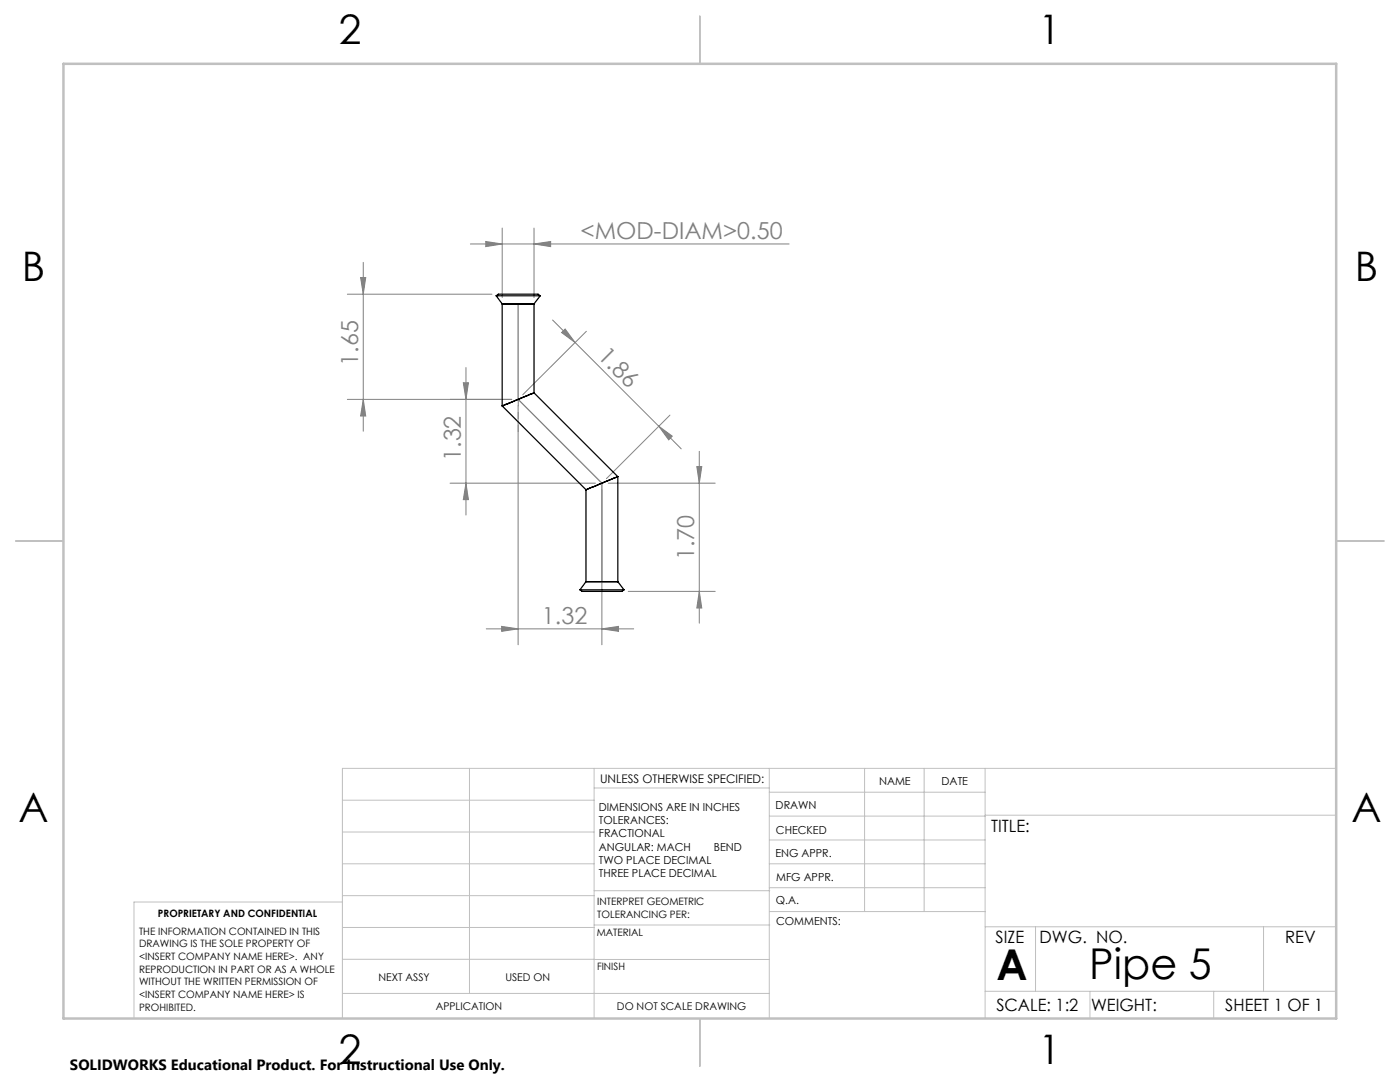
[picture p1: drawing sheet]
<svg xmlns="http://www.w3.org/2000/svg" width="279mm" height="216mm" viewBox="0 0 279 216" stroke-linecap="round" stroke-linejoin="round" font-family="sans-serif">
<g fill="none" stroke="#808080" stroke-width=".2">
<path d="M69.3 58.7h28.9M72 55.4h1l-.5 3.3zM72.5 52.4v33.6M93.9 48.7h63.6M96.9 48.2l3.3 .5-3.3 .5zM100.2 45.5v13.9M106.6 48.7l3.3-.5v1zM106.6 45.5v13.9M72.5 79.7l.5 3.3h-1zM92.5 76.4h1l-.5 3.3zM93 73.3v29.5M102.1 79.7h-32.8"/>
<path d="M110.3 63.9l21.2 21.2M112.1 66.4l.7-.7 2 2.6zM117 66.1l-12.7 12.7M89.8 96.4h29.1M93 96.4l.5 3.3h-1zM103.4 81v47.7M120.1 97.7v31M121.4 96.4h21.3M131.5 85.1l2.7 1.9-.7 .8zM131.5 85.1l4.5 4.5M133.7 82.8l-12.7 12.7M139.1 93.1h1l-.5 3.3z"/>
<path d="M139.6 90.1v34.3M125.4 118h17.3M139.6 118l.5 3.3h-1zM97 125.5h29.5M100.1 125l3.3 .5-3.3 .5zM120.1 125.5l3.3-.5v1z"/>
</g>
<g fill="none" stroke="#c0c0c0" stroke-width=".2">
<path d="M68.3 159.7h50.3M93.7 153.3v44.9M118.6 153.3v49.9M118.6 157.2h34.9M153.5 153.3v49.9M153.5 158.1h43.1M172.5 153.3v28.6M184.4 153.3v28.6M196.6 153.3v49.9M266.7 153.3h-198.4v49.9M68.3 178.7h50.3M68.3 172.4h50.3"/>
<path d="M68.3 166h50.3M68.3 180h-41.6v23.2M118.6 177.7h35M153.5 167.6h43.1M153.5 162.8h43.1M153.5 172.4h43.1M153.5 177.1h43.1M196.6 162.7h70.1M68.3 198.2h85.2M68.3 191.4l85.2 .1M68.3 185.1h50.3M118.6 184.6h35"/>
<path d="M153.6 181.9h43M196.6 197.8h70.1M196.6 184.9h70.1M206.7 184.9v12.9M217.5 197.8v5.4M242.2 197.8v5.4M252.2 184.9v12.9"/>
</g>
<path d="M139.7 3.2v9.5M3.1 107.9h9.6M266.7 107.9h9.5M139.7 203.2v9.6" fill="none" stroke="#c0c0c0" stroke-width=".25"/>
<path d="M12.7 12.7h254v190.5h-254z" fill="none" stroke="#c0c0c0" stroke-width=".5"/>
<path d="M103.4 60.6v19.1l16.7 16.7v19.7" fill="none" stroke="#808080" stroke-width=".25"/>
<path d="M103.4 79.7v6.4" fill="none" stroke="#808080" stroke-width=".2" stroke-dasharray="15.2 1.3 1.3 1.3" stroke-dashoffset="13.9"/>
<g fill="#808080">
<path d="M100.1 125l3.3 .5-3.3 .5zM120.1 125.5l3.3-.5v1z"/>
<path d="M96.9 48.2l3.3 .5-3.3 .5zM106.6 48.7l3.3-.5v1z"/>
<path d="M72.5 79.7l.5 3.3h-1zM72 55.4h1l-.5 3.3z"/>
<path d="M139.1 93.1h1l-.5 3.3zM139.6 118l.5 3.3h-1zM92.5 76.4h1l-.5 3.3zM93 96.4l.5 3.3h-1z"/>
<path d="M112.1 66.4l.7-.7 2 2.6zM131.5 85.1l2.7 1.9-.7 .8z"/>
</g>
<g fill="none" stroke="#000" stroke-width=".25">
<path d="M99 59h8.8M99 59a2.46 2.46 0 0 1 1.9-.3h6.5l.4 .3M99 59l1.2 1.6M107.8 59l-1.2 1.6M100.2 60.6h6.4M100.2 60.6v20.4M106.6 78.4l-6.4 2.6M106.6 78.4l16.7 16.7M106.6 60.6v17.8M100.2 81l16.7 16.7M116.9 97.7v18.4M123.3 95.1l-6.4 2.6"/>
<path d="M123.3 95.1v21M115.7 117.7h8.8M115.7 117.7a2.67 2.67 0 0 0 2.1 .3h5.1a1.89 1.89 0 0 0 1.6-.3M116.9 116.1h6.4M116.9 116.1l-1.2 1.6M123.3 116.1l1.2 1.6"/>
</g>
<g font-size="8.5">
<text x="198.9" y="195.5">A</text>
<text x="217.4" y="195.4">Pipe 5</text>
</g>
<g font-size="8.1">
<text x="67.6" y="8.9">2</text>
<text x="207.3" y="8.9">1</text>
<text x="4.4" y="56.2">B</text>
<text x="270.4" y="56.2">B</text>
<text x="3.7" y="164.1">A</text>
<text x="269.7" y="164.1">A</text>
<text x="67.6" y="212.4">2</text>
<text x="207.3" y="212.4">1</text>
</g>
<g font-size="4.7" fill="#808080">
<text x="115.9" y="47.7">&lt;MOD-DIAM&gt;0.50</text>
<text x="119.1" y="71.2" transform="rotate(45 119.1 71.2)">1.86</text>
<text x="71.5" y="72.9" transform="rotate(-90 71.5 72.9)">1.65</text>
<text x="92" y="92" transform="rotate(-90 92 92)">1.32</text>
<text x="138.6" y="111.8" transform="rotate(-90 138.6 111.8)">1.70</text>
<text x="108.2" y="124.4">1.32</text>
</g>
<g font-size="3.4">
<text x="197.8" y="166">TITLE:</text>
<text x="198.7" y="188.1">SIZE</text>
<text x="207.5" y="188.1">DWG. NO.</text>
<text x="256.5" y="188.2">REV</text>
<text x="198.8" y="201.7">SCALE: 1:2</text>
<text x="217.7" y="201.8">WEIGHT:</text>
<text x="244.5" y="201.7">SHEET 1 OF 1</text>
</g>
<text font-size="3" x="14" y="213.5">SOLIDWORKS Educational Product. For Instructional Use Only.</text>
<text font-size="2.4" x="119.8" y="156.2">UNLESS OTHERWISE SPECIFIED:</text>
<g font-size="2.2">
<text x="119.5" y="161.8">DIMENSIONS ARE IN INCHES</text>
<text x="154.8" y="161.4">DRAWN</text>
<text x="175.4" y="156.6">NAME</text>
<text x="187.9" y="156.7">DATE</text>
<text x="119.5" y="164.4">TOLERANCES:</text>
<text x="119.5" y="167.1">FRACTIONAL</text>
<text x="154.9" y="166.3">CHECKED</text>
<text x="119.5" y="169.7">ANGULAR: MACH</text>
<text x="119.5" y="172.4">TWO PLACE DECIMAL</text>
<text x="142.5" y="169.7">BEND</text>
<text x="154.8" y="171">ENG APPR.</text>
<text x="119.5" y="175">THREE PLACE DECIMAL</text>
<text x="154.9" y="175.7">MFG APPR.</text>
<text x="154.9" y="180.4">Q.A.</text>
<text x="154.9" y="184.6">COMMENTS:</text>
</g>
<g font-size="2.1">
<text x="75.5" y="195.7">NEXT ASSY</text>
<text x="100.9" y="195.7">USED ON</text>
<text x="86.9" y="201.5">APPLICATION</text>
<text x="123.1" y="201.6">DO NOT SCALE DRAWING</text>
</g>
<g font-size="2">
<text x="31.5" y="182.9">PROPRIETARY AND CONFIDENTIAL</text>
<text x="119.2" y="180.6">INTERPRET GEOMETRIC</text>
<text x="119.2" y="183.1">TOLERANCING PER:</text>
<text x="27.8" y="186.5">THE INFORMATION CONTAINED IN THIS</text>
<text x="27.8" y="189">DRAWING IS THE SOLE PROPERTY OF</text>
<text x="27.8" y="191.6">&lt;INSERT COMPANY NAME HERE&gt;. ANY</text>
<text x="119.1" y="186.7">MATERIAL</text>
<text x="27.8" y="194.1">REPRODUCTION IN PART OR AS A WHOLE</text>
<text x="27.8" y="196.6">WITHOUT THE WRITTEN PERMISSION OF</text>
<text x="119.1" y="193.5">FINISH</text>
<text x="27.8" y="199.1">&lt;INSERT COMPANY NAME HERE&gt; IS</text>
<text x="27.8" y="201.7">PROHIBITED.</text>
</g>
</svg>
